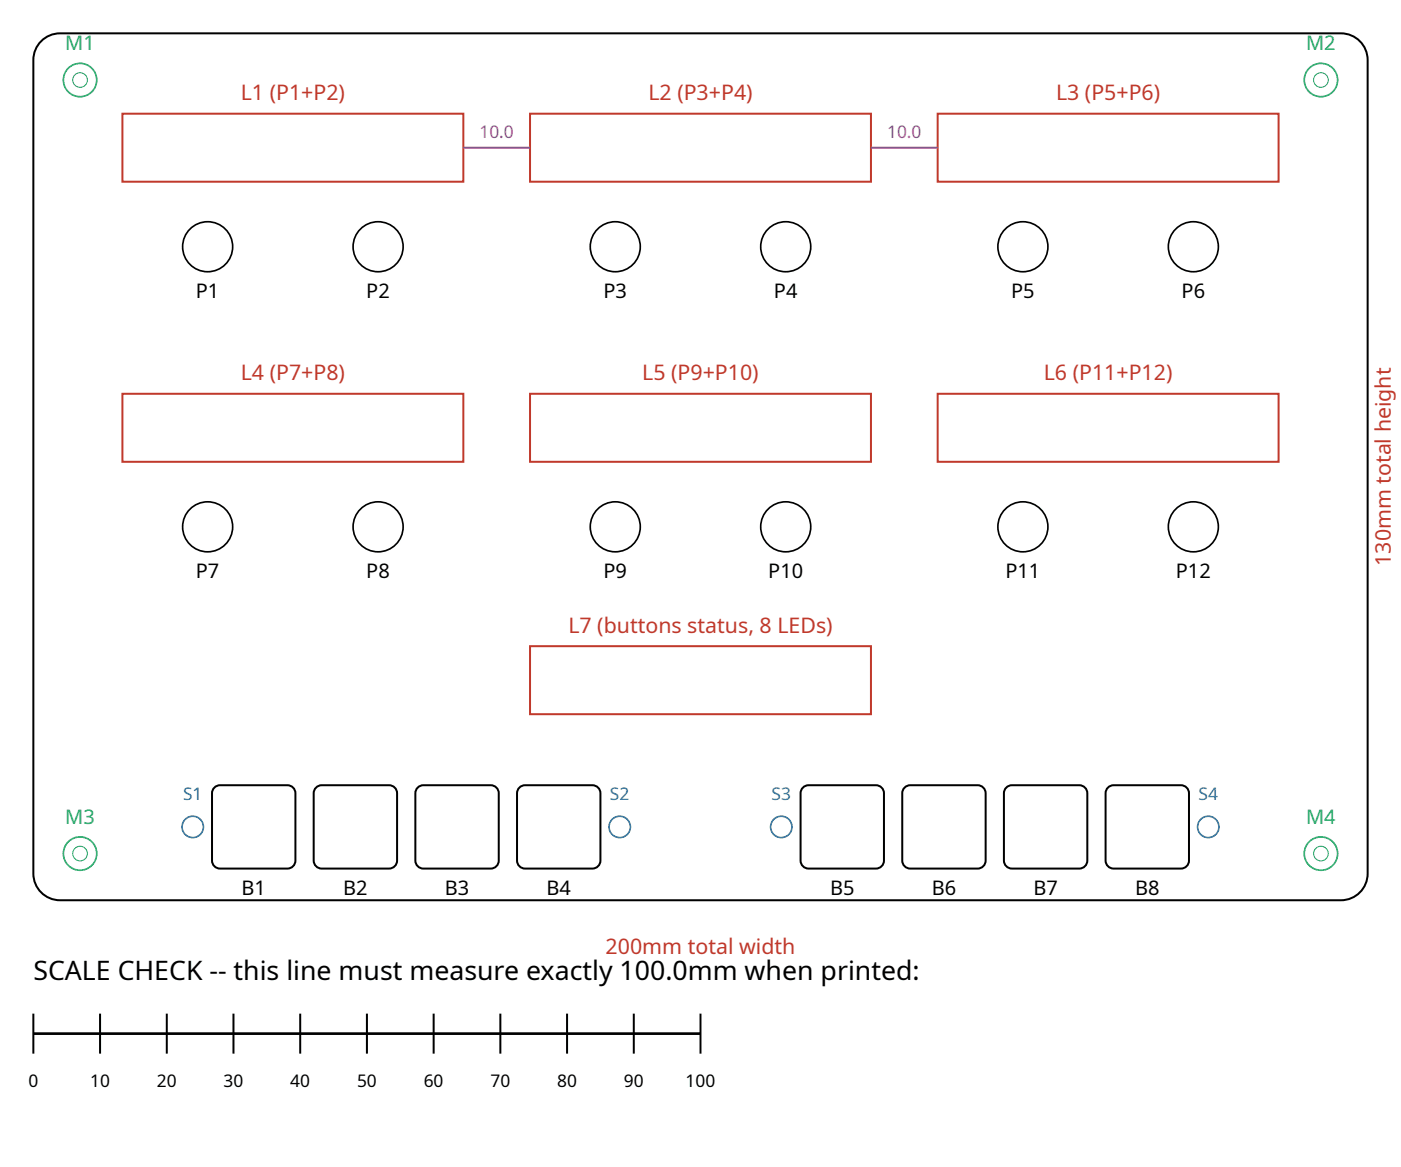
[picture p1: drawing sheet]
<svg xmlns="http://www.w3.org/2000/svg" width="210mm" height="175mm" viewBox="0 0 210 175" stroke-linecap="round" stroke-linejoin="round" font-family="sans-serif">
<g fill="none" stroke="#000" stroke-width=".3">
<path d="M6.2 6.2a4 4 0 0 1 2.8-1.2h192a4 4 0 0 1 4 4v122a4 4 0 0 1-4 4h-192a4 4 0 0 1-4-4v-122a4 4 0 0 1 1.2-2.8zM32 118.2l.6-.4h.4h10.1a1.2 1.2 0 0 1 1.2 1.1v10.2a1.2 1.2 0 0 1-1.2 1.1h-10.1a1.2 1.2 0 0 1-1.2-1.1v-10.2zM47.3 118.2l.5-.4h.4h10.1a1.2 1.2 0 0 1 1.2 1.1v10.2a1.2 1.2 0 0 1-1.2 1.1h-10.1a1.2 1.2 0 0 1-1.2-1.1v-10.2zM62.5 118.2l.6-.4h.4h10.1a1.2 1.2 0 0 1 1.2 1.1v10.2a1.2 1.2 0 0 1-1.2 1.1h-10.1a1.2 1.2 0 0 1-1.2-1.1v-10.2zM77.7 118.2l.6-.4h.4h10.1a1.2 1.2 0 0 1 1.2 1.1v10.2a1.2 1.2 0 0 1-1.2 1.1h-10.1a1.2 1.2 0 0 1-1.2-1.1v-10.2zM120.2 118.2l.6-.4h.4h10.1a1.2 1.2 0 0 1 1.2 1.1v10.2a1.2 1.2 0 0 1-1.2 1.1h-10.1a1.2 1.2 0 0 1-1.2-1.1v-10.2zM135.5 118.2l.6-.4h.3h10.1a1.2 1.2 0 0 1 1.2 1.1v10.2a1.2 1.2 0 0 1-1.2 1.1h-10.1a1.2 1.2 0 0 1-1.2-1.1v-10.2zM150.7 118.2l.6-.4h.4h10.1a1.2 1.2 0 0 1 1.2 1.1v10.2a1.2 1.2 0 0 1-1.2 1.1h-10.1a1.2 1.2 0 0 1-1.2-1.1v-10.2zM166 118.2l.5-.4h.4h10.1a1.2 1.2 0 0 1 1.2 1.1v10.2a1.2 1.2 0 0 1-1.2 1.1h-10.1a1.2 1.2 0 0 1-1.2-1.1v-10.2zM5 152v6M15 152v6M25 152v6"/>
<path d="M35 152v6M45 152v6M55 152v6M65 152v6M75 152v6M85 152v6M95 152v6M105 152v6"/>
</g>
<g fill="none" stroke="#000" stroke-width=".25">
<circle cx="31.1" cy="37" r="3.8"/>
<circle cx="56.7" cy="37" r="3.8"/>
<circle cx="92.2" cy="37" r="3.8"/>
<circle cx="117.8" cy="37" r="3.8"/>
<circle cx="153.3" cy="37" r="3.8"/>
<circle cx="178.9" cy="37" r="3.8"/>
<circle cx="31.1" cy="79" r="3.8"/>
<circle cx="56.7" cy="79" r="3.8"/>
<circle cx="92.2" cy="79" r="3.8"/>
<circle cx="117.8" cy="79" r="3.8"/>
<circle cx="153.3" cy="79" r="3.8"/>
<circle cx="178.9" cy="79" r="3.8"/>
</g>
<path d="M18.4 17.1h51.1v10.1h-51.1zM79.4 17.1h51.1v10.1h-51.1zM140.6 17.1h51.1v10.1h-51.1zM18.4 59.1h51.1v10.2h-51.1zM79.4 59.1h51.1v10.2h-51.1zM140.6 59.1h51.1v10.2h-51.1zM79.4 96.9h51.1v10.2h-51.1z" fill="none" stroke="#c0392b" stroke-width=".3"/>
<g fill="none" stroke="#2980b9" stroke-width=".25">
<circle cx="28.9" cy="124" r="1.6"/>
<circle cx="92.9" cy="124" r="1.6"/>
<circle cx="117.1" cy="124" r="1.6"/>
<circle cx="181.1" cy="124" r="1.6"/>
</g>
<g fill="none" stroke="#27ae60" stroke-width=".25">
<circle cx="12" cy="12" r="2.5"/>
<circle cx="198" cy="12" r="2.5"/>
<circle cx="12" cy="128" r="2.5"/>
<circle cx="198" cy="128" r="2.5"/>
</g>
<g fill="none" stroke="#27ae60" stroke-width=".15">
<circle cx="12" cy="12" r="1.1"/>
<circle cx="198" cy="12" r="1.1"/>
<circle cx="12" cy="128" r="1.1"/>
<circle cx="198" cy="128" r="1.1"/>
</g>
<path d="M69.5 22.2h9.9M130.5 22.2h10.1" fill="none" stroke="#8e44ad" stroke-width=".3"/>
<path d="M5 155h100" fill="none" stroke="#000" stroke-width=".4"/>
<text font-size="4" x="5" y="147">SCALE CHECK -- this line must measure exactly 100.0mm when printed:</text>
<g font-size="3.2" fill="#c0392b">
<text x="36.1" y="15">L1 (P1+P2)</text>
<text x="97.2" y="15">L2 (P3+P4)</text>
<text x="158.3" y="15">L3 (P5+P6)</text>
<text x="36.1" y="57">L4 (P7+P8)</text>
<text x="96.3" y="57">L5 (P9+P10)</text>
<text x="156.5" y="57">L6 (P11+P12)</text>
<text x="208.5" y="84.9" transform="rotate(-90 208.5 84.9)">130mm total height</text>
<text x="85.2" y="94.9">L7 (buttons status, 8 LEDs)</text>
<text x="90.8" y="143">200mm total width</text>
</g>
<g font-size="3" fill="#27ae60">
<text x="9.8" y="7.5">M1</text>
<text x="195.8" y="7.5">M2</text>
<text x="9.8" y="123.5">M3</text>
<text x="195.8" y="123.5">M4</text>
</g>
<g font-size="3">
<text x="29.4" y="44.7">P1</text>
<text x="54.9" y="44.7">P2</text>
<text x="90.5" y="44.7">P3</text>
<text x="116" y="44.7">P4</text>
<text x="151.6" y="44.7">P5</text>
<text x="177.1" y="44.7">P6</text>
<text x="29.4" y="86.7">P7</text>
<text x="54.9" y="86.7">P8</text>
<text x="90.5" y="86.7">P9</text>
<text x="115.2" y="86.7">P10</text>
<text x="150.7" y="86.7">P11</text>
<text x="176.3" y="86.7">P12</text>
<text x="36.2" y="134.2">B1</text>
<text x="51.4" y="134.2">B2</text>
<text x="66.7" y="134.2">B3</text>
<text x="81.9" y="134.2">B4</text>
<text x="124.4" y="134.2">B5</text>
<text x="139.7" y="134.2">B6</text>
<text x="154.9" y="134.2">B7</text>
<text x="170.1" y="134.2">B8</text>
</g>
<g font-size="2.6" fill="#8e44ad">
<text x="71.9" y="20.6">10.0</text>
<text x="133" y="20.6">10.0</text>
</g>
<g font-size="2.6" fill="#2980b9">
<text x="27.4" y="120">S1</text>
<text x="91.4" y="120">S2</text>
<text x="115.7" y="120">S3</text>
<text x="179.7" y="120">S4</text>
</g>
<g font-size="2.6">
<text x="4.3" y="163">0</text>
<text x="13.5" y="163">10</text>
<text x="23.5" y="163">20</text>
<text x="33.5" y="163">30</text>
<text x="43.5" y="163">40</text>
<text x="53.5" y="163">50</text>
<text x="63.5" y="163">60</text>
<text x="73.5" y="163">70</text>
<text x="83.5" y="163">80</text>
<text x="93.5" y="163">90</text>
<text x="102.8" y="163">100</text>
</g>
</svg>
